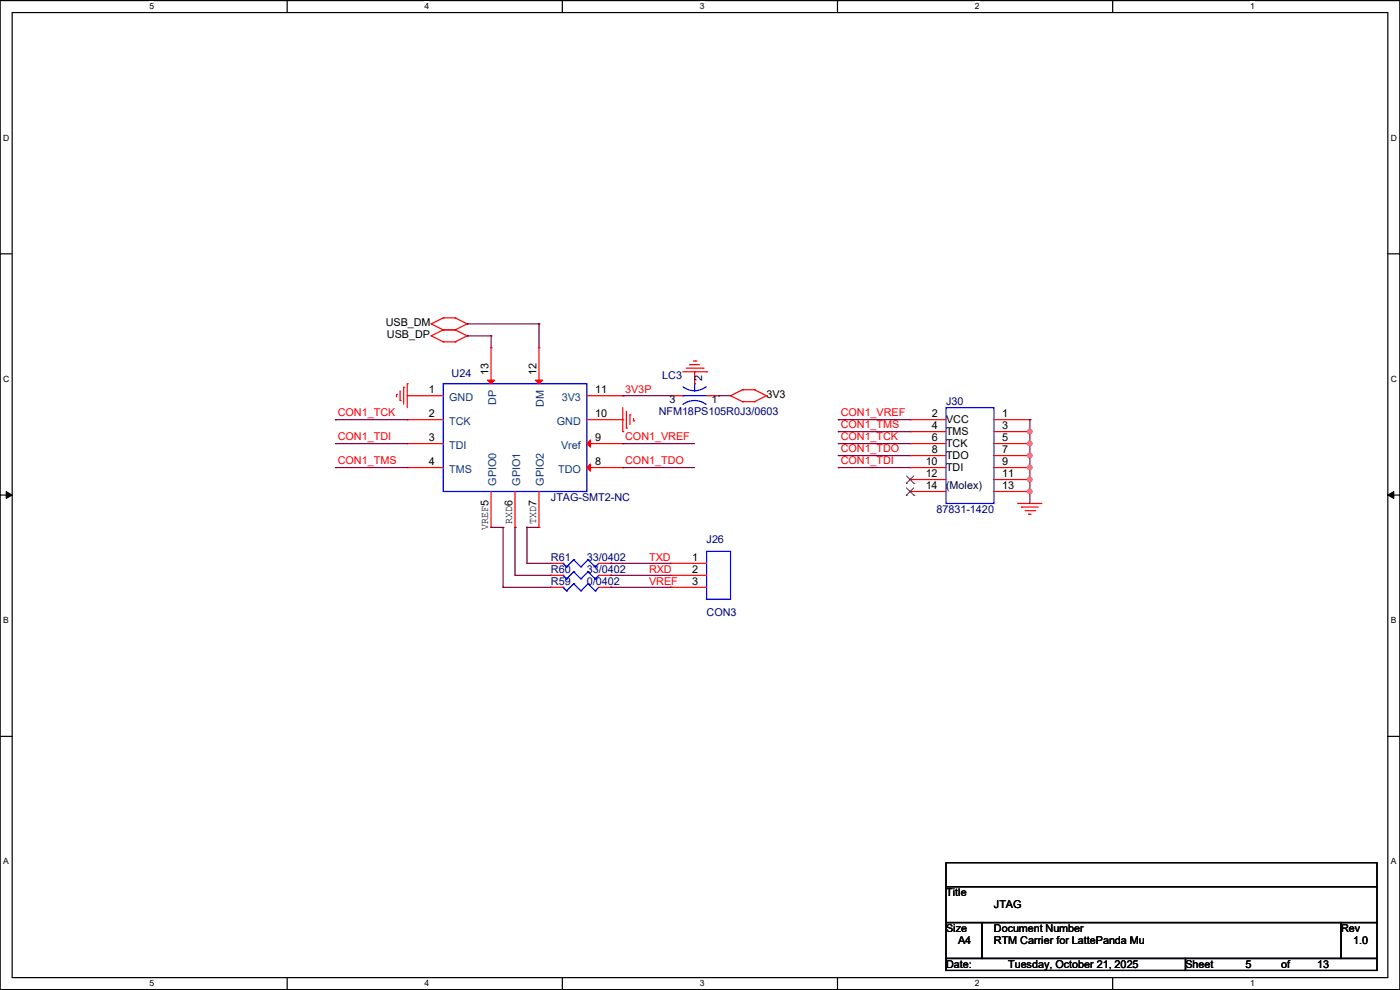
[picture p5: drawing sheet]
<svg xmlns="http://www.w3.org/2000/svg" width="297mm" height="210mm" viewBox="0 0 297 210" stroke-linecap="round" stroke-linejoin="round" font-family="sans-serif">
<path d="M0 .1h297v209.8h-297zM2.6 2.7h291.8v204.7h-291.8z" fill="none" stroke="#000" stroke-width=".25"/>
<g fill="#fff">
<path d="M31.7 .4h1v2h-1z"/>
<path d="M31.7 207.6h1v2h-1z"/>
</g>
<path d="M60.9 .1v2.6M60.9 207.4v2.5" fill="none" stroke="#000" stroke-width=".25"/>
<g fill="#fff">
<path d="M90.1 .4h1v2h-1z"/>
<path d="M90.1 207.6h1v2h-1z"/>
</g>
<path d="M119.3 .1v2.6M119.3 207.4v2.5" fill="none" stroke="#000" stroke-width=".25"/>
<g fill="#fff">
<path d="M148.5 .4h.9v2h-.9z"/>
<path d="M148.5 207.6h.9v2h-.9z"/>
</g>
<path d="M177.7 .1v2.6M177.7 207.4v2.5" fill="none" stroke="#000" stroke-width=".25"/>
<g fill="#fff">
<path d="M206.8 .4h1v2h-1z"/>
<path d="M206.8 207.6h1v2h-1z"/>
</g>
<path d="M236.1 .1v2.6M236.1 207.4v2.5" fill="none" stroke="#000" stroke-width=".25"/>
<g fill="#fff">
<path d="M265.2 .4h1v2h-1z"/>
<path d="M265.2 207.6h1v2h-1z"/>
<path d="M.7 28.2h1.2v2h-1.2z"/>
<path d="M295.1 28.2h1.2v2h-1.2z"/>
<path d="M.7 79.4h1.2v2h-1.2z"/>
<path d="M295.1 79.4h1.2v2h-1.2z"/>
</g>
<path d="M0 53.8h2.6M294.4 53.8h2.6" fill="none" stroke="#000" stroke-width=".25"/>
<g fill="#fff">
<path d="M.7 130.6h1.2v2h-1.2z"/>
<path d="M295.1 130.6h1.1v2h-1.1z"/>
</g>
<path d="M0 105h2.6M294.4 105h2.6" fill="none" stroke="#000" stroke-width=".25"/>
<path d="M1.3 104.3l1.3 .7-1.3 .7zM294.4 105l1.3-.7v1.4z" fill="#000" stroke="#000" stroke-width=".21"/>
<g fill="#fff">
<path d="M.7 181.8h1.2v2h-1.2z"/>
<path d="M295.1 181.8h1.1v2h-1.1z"/>
</g>
<path d="M0 156.2h2.6M294.4 156.2h2.6M200.7 183h91.4v5.1h-91.4zM200.7 188.1h91.4v7.6h-91.4zM200.7 195.7h7.6v7.6h-7.6zM208.3 195.7h76.2v7.6h-76.2zM284.5 195.7h7.6v7.6h-7.6zM200.7 203.3h50.8v2.6h-50.8zM251.5 203.3h40.6v2.6h-40.6z" fill="none" stroke="#000" stroke-width=".25"/>
<g fill="none" stroke="#f00" stroke-width=".25">
<path d="M91.5 71.2h.1M91.5 68.7h.1M91.5 71.2l2.5 1.3M91.5 68.7l2.5 1.3M94 72.5h.1M94 70h.1M94 67.4h.1M94 72.5h2.6M94 70h2.6M94 70l-2.5 1.2M94 67.4h2.6M94 67.4l-2.5 1.3"/>
<path d="M96.6 72.5h.1M96.6 70h.1M96.6 67.4h.1M96.6 70l2.5 1.2M96.6 67.4l2.5 1.3M99.1 71.2h.1M99.1 68.7h.1M99.1 71.2l-2.5 1.3M99.1 68.7l-2.5 1.3M104.2 73.8h.1M104.2 73.8v7.6M114.3 73.8h.1"/>
<path d="M114.3 73.8v7.6M144.8 78.9h5.1M145.6 78.1h3.5M146.3 77.3h.1M146.3 77.3h2.1M147.1 76.6h.5M147.4 78.9h.1M147.4 78.9v2.5M147.6 76.6h.1M149.1 78.1h.1M149.9 78.9h.1M84.1 83.7h.1"/>
<path d="M84.1 83.7v.5M84.9 85h.1M84.9 82.9v2.1M85.6 82.2h.1M85.6 82.2v3.5M86.4 81.4h.1M86.4 83.9h.1M86.4 89h.1M86.4 94.1h.1M86.4 99.2h.1M86.4 81.4v5.1M86.4 83.9h7.6"/>
<path d="M86.4 89h7.6M86.4 94.1h7.6M86.4 99.2h7.6M124.5 83.9h7.6M124.5 89h7.6M124.5 94.1h7.6M124.5 99.2h7.6M132.1 91.6h.1M132.1 99.2h.1M132.1 94.1h.1M132.1 89h.1M132.1 83.9h.1"/>
<path d="M132.1 86.5v5.1M132.9 90.8h.1M132.9 87.2v3.6M133.6 88h.1M133.6 88v2M134.4 89.3h.1M134.4 88.8v.5M142.3 83.9h.1M142.3 83.9h2.5M149.9 83.9h2.5M152.4 83.9h.1M155 83.9h.1"/>
<path d="M155 83.9l2.5 1.3M157.5 85.2h.1M157.5 82.7h.1M157.5 85.2h2.6M157.5 82.7l-2.5 1.2M157.5 82.7h2.6M160.1 85.2h.1M160.1 82.7h.1M160.1 82.7l2.5 1.2M162.6 83.9h.1M162.6 83.9l-2.5 1.3M193.1 89h.1"/>
<path d="M193.1 91.6h.1M193.1 94.1h.1M193.1 96.6h.1M193.1 99.2h.1M193.1 89h7.6M193.1 91.6h7.6M193.1 94.1h7.6M193.1 96.6h7.6M193.1 99.2h7.6M210.9 89h7.6M210.9 91.6h7.6M210.9 94.1h7.6"/>
<path d="M210.9 96.6h7.6M210.9 99.2h7.6M218.5 89h.1M218.5 91.6h.1M218.5 94.1h.1M218.5 96.6h.1M218.5 99.2h.1M104.2 111.9h.1M104.2 104.3v7.6M109.3 111.9h.1M109.3 104.3v7.6M114.3 111.9h.1"/>
<path d="M114.3 104.3v7.6M116.9 119.5h.1M116.9 119.5h2.5M127 119.5h2.6M129.6 119.5h.1M142.3 119.5h.1M142.3 119.5h7.6M193.1 101.7h.1M193.1 104.3h.1M193.1 101.7h7.6M193.1 104.3h7.6M210.9 101.7h7.6"/>
<path d="M210.9 104.3h7.6M215.9 106.8h.1M215.9 106.8h5.1M216.7 107.6h.1M216.7 107.6h3.6M217.5 108.3h2M218.2 109.1h.1M218.2 109.1h.5M218.5 101.7h.1M218.5 104.3h.1M219.5 108.3h.1M116.9 124.6h.1"/>
<path d="M116.9 122h.1M116.9 124.6h2.5M116.9 122h2.5M127 124.6h2.6M127 122h2.6M129.6 124.6h.1M129.6 122h.1M142.3 122h.1M142.3 124.6h.1M142.3 124.6h7.6M142.3 122h7.6"/>
</g>
<g fill="none" stroke="#00f" stroke-width=".25">
<path d="M94 81.4h30.5v22.9h-30.5zM144.8 83.9h.1M144.8 83.9h5.1M144.9 85.8l1.4-.7 1.1-.1 1.5 .3 .9 .5M147.4 81.4h.1M147.4 81.4v1.5M149.8 82l-.9 .6-1.5 .3-1.1-.1-1.4-.7M200.7 86.5h10.2v20.3h-10.2zM119.4 119.5h.1M119.4 119.5l.8 .8M121.7 118.7h.1M121.7 118.7l1.5 1.6"/>
<path d="M121.7 118.7l-1.5 1.6M124.8 118.7h.1M124.8 118.7l1.5 1.6M124.8 118.7l-1.6 1.6M127 119.5l-.7 .8M149.9 117h5.1v10.1h-5.1zM119.4 124.6h.1M119.4 122h.1M119.4 124.6l.8 .7M119.4 122l.8 .8M120.2 125.3h.1M120.2 122.8h.1"/>
<path d="M120.2 120.3h.1M121.7 123.8h.1M121.7 121.3h.1M121.7 123.8l1.5 1.5M121.7 123.8l-1.5 1.5M121.7 121.3l1.5 1.5M121.7 121.3l-1.5 1.5M123.2 125.3h.1M123.2 122.8h.1M123.2 120.3h.1M124.8 123.8h.1M124.8 121.3h.1"/>
<path d="M124.8 123.8l1.5 1.5M124.8 123.8l-1.6 1.5M124.8 121.3l1.5 1.5M124.8 121.3l-1.6 1.5M126.3 125.3h.1M126.3 122.8h.1M126.3 120.3h.1M127 124.6l-.7 .7M127 122l-.7 .8"/>
</g>
<path d="M192.3 102.5h.1M192.3 105.1h.1M192.3 101l1.6 1.5M192.3 103.5l1.6 1.6M193.8 101l-1.5 1.5M193.8 103.5l-1.5 1.6M193.9 102.5h.1M193.9 105.1h.1" fill="none" stroke="#804000" stroke-width=".21"/>
<g fill="#f00" stroke="#f00" stroke-width=".25">
<path d="M124.5 99.2l.8-.8v1.5z"/>
<path d="M124.5 94.1l.8-.8v1.6z"/>
<path d="M113.6 80.6h1.5l-.8 .8z"/>
<path d="M103.4 80.6h1.5l-.7 .8z"/>
</g>
<g fill="none" stroke="#800040" stroke-width=".25">
<path d="M99.1 71.2h.1M99.1 68.7h.1M99.1 71.2h5.1M99.1 68.7h15.2M104.2 71.2h.1M104.2 71.2v2.6M114.3 68.7h.1M114.3 68.7v5.1M71.2 94.1h.1M71.2 89h.1M71.2 99.2h.1M71.2 89h15.2"/>
<path d="M71.2 94.1h15.2M71.2 99.2h15.2M132.1 99.2h.1M132.1 94.1h.1M132.1 83.9h.1M132.1 94.1h15.3M132.1 99.2h15.3M132.1 83.9h10.2M152.4 83.9h.1M152.4 83.9h2.6M177.8 89h.1M177.8 94.1h.1"/>
<path d="M177.8 96.6h.1M177.8 99.2h.1M177.8 91.6h.1M177.8 89h15.3M177.8 94.1h15.3M177.8 96.6h15.3M177.8 99.2h15.3M177.8 91.6h15.3M218.5 89h.1M218.5 91.6h.1M218.5 94.1h.1M218.5 96.6h.1"/>
<path d="M218.5 99.2h.1M218.5 89v17.8M104.2 111.9h.1M104.2 111.9h2.5M106.7 111.9h.1M106.7 111.9v12.7M109.3 111.9h.1M109.3 111.9v10.1M111.8 119.5h.1M111.8 111.9h.1M111.8 119.5h5.1M111.8 111.9h2.5"/>
<path d="M111.8 111.9v7.6M129.6 119.5h.1M129.6 119.5h12.7M218.5 101.7h.1M218.5 104.3h.1M106.7 124.6h.1M106.7 124.6h10.2M109.3 122h.1M109.3 122h7.6M129.6 124.6h.1M129.6 122h.1M129.6 124.6h12.7"/>
<path d="M129.6 122h12.7"/>
</g>
<g fill="#f0f" stroke="#f0f" stroke-width=".25">
<circle cx="218.5" cy="91.5" r=".49"/>
<circle cx="218.5" cy="96.6" r=".49"/>
<circle cx="218.5" cy="94.1" r=".49"/>
<circle cx="218.5" cy="101.7" r=".49"/>
<circle cx="218.5" cy="99.2" r=".49"/>
<circle cx="218.5" cy="104.2" r=".49"/>
</g>
<g font-size="2.3">
<text x="81.8" y="69.3">USB_DM</text>
<text x="82.1" y="71.8">USB_DP</text>
<text x="91" y="83.4">1</text>
<text x="103.6" y="79.6" transform="rotate(-90 103.6 79.6)">13</text>
<text x="113.8" y="79.6" transform="rotate(-90 113.8 79.6)">12</text>
<text x="126.3" y="83.4">11</text>
<text x="91" y="88.5">2</text>
<text x="126.3" y="88.5">10</text>
<text x="162.6" y="84.5">3V3</text>
<text x="197.7" y="88.5">2</text>
<text x="200.7" y="89.8">VCC</text>
<text x="212.6" y="88.5">1</text>
<text x="91" y="93.6">3</text>
<text x="126.3" y="93.6">9</text>
<text x="197.7" y="91">4</text>
<text x="197.7" y="93.6">6</text>
<text x="200.7" y="92.4">TMS</text>
<text x="200.7" y="94.9">TCK</text>
<text x="212.6" y="91">3</text>
<text x="212.6" y="93.6">5</text>
<text x="91" y="98.6">4</text>
<text x="126.3" y="98.6">8</text>
<text x="196.4" y="98.6">10</text>
<text x="196.4" y="101.2">12</text>
<text x="197.7" y="96.1">8</text>
<text x="200.7" y="100">TDI</text>
<text x="200.7" y="97.5">TDO</text>
<text x="212.6" y="96.1">7</text>
<text x="212.6" y="98.6">9</text>
<text x="212.6" y="101.2">11</text>
<text x="196.4" y="103.7">14</text>
<text x="212.6" y="103.7">13</text>
<text x="103.6" y="112.4" transform="rotate(-90 103.6 112.4)">VREF5</text>
<text x="108.7" y="111.1" transform="rotate(-90 108.7 111.1)">RXD6</text>
<text x="113.7" y="111.1" transform="rotate(-90 113.7 111.1)">TXD7</text>
<text x="146.9" y="119">1</text>
<text x="146.9" y="121.5">2</text>
<text x="146.9" y="124">3</text>
<text x="200.7" y="190.2">Title</text>
<text x="200.7" y="197.8">Size</text>
<text x="210.9" y="197.8">Document Number</text>
<text x="210.9" y="192.7">JTAG</text>
<text x="284.5" y="197.8">Rev</text>
<text x="203.2" y="200.3">A4</text>
<text x="210.9" y="200.3">RTM Carrier for LattePanda Mu</text>
<text x="287.1" y="200.3">1.0</text>
<text x="200.7" y="205.4">Date:</text>
<text x="213.9" y="205.4">Tuesday, October 21, 2025</text>
<text x="251.5" y="205.4">Sheet</text>
<text x="264.2" y="205.4">5</text>
<text x="271.8" y="205.4">of</text>
<text x="279.4" y="205.4">13</text>
</g>
<g font-size="2.3" fill="#000080">
<text x="95.8" y="79.9">U24</text>
<text x="140.5" y="80.4">LC3</text>
<text x="139.7" y="88.1">NFM18PS105R0J3/0603</text>
<text x="200.7" y="86">J30</text>
<text x="116.9" y="106.3">JTAG-SMT2-NC</text>
<text x="198.7" y="108.9">87831-1420</text>
<text x="116.9" y="119">R61</text>
<text x="124.5" y="119">33/0402</text>
<text x="149.9" y="115.2">J26</text>
<text x="116.9" y="124.1">R59</text>
<text x="116.9" y="121.6">R60</text>
<text x="124.5" y="124.1">0/0402</text>
<text x="124.5" y="121.6">33/0402</text>
<text x="149.9" y="130.7">CON3</text>
</g>
<g font-size="2.3" fill="#f00">
<text x="132.6" y="83.4">3V3P</text>
<text x="71.7" y="88.3">CON1_TCK</text>
<text x="178.4" y="88.3">CON1_VREF</text>
<text x="71.7" y="93.4">CON1_TDI</text>
<text x="132.6" y="93.4">CON1_VREF</text>
<text x="178.4" y="93.4">CON1_TCK</text>
<text x="178.4" y="95.9">CON1_TDO</text>
<text x="178.4" y="90.8">CON1_TMS</text>
<text x="71.7" y="98.5">CON1_TMS</text>
<text x="132.6" y="98.5">CON1_TDO</text>
<text x="178.4" y="98.5">CON1_TDI</text>
<text x="137.7" y="119">TXD</text>
<text x="137.7" y="124.1">VREF</text>
<text x="137.7" y="121.5">RXD</text>
</g>
<g font-size="2.3" fill="#000040">
<text x="149" y="80.9" transform="rotate(-90 149 80.9)">2</text>
<text x="142" y="85.5">3</text>
<text x="150.9" y="85.5">1</text>
<text x="200.7" y="103.8">(Molex)</text>
</g>
<g font-size="2.3" fill="#004080">
<text x="95.3" y="85">GND</text>
<text x="105.2" y="85.9" transform="rotate(-90 105.2 85.9)">DP</text>
<text x="115.4" y="86.2" transform="rotate(-90 115.4 86.2)">DM</text>
<text x="119.2" y="85">3V3</text>
<text x="95.3" y="90.1">TCK</text>
<text x="95.3" y="95.2">TDI</text>
<text x="118.2" y="90.1">GND</text>
<text x="119" y="95.2">Vref</text>
<text x="95.3" y="100.2">TMS</text>
<text x="118.4" y="100.2">TDO</text>
<text x="105.2" y="103" transform="rotate(-90 105.2 103)">GPIO0</text>
<text x="110.3" y="103" transform="rotate(-90 110.3 103)">GPIO1</text>
<text x="115.4" y="103" transform="rotate(-90 115.4 103)">GPIO2</text>
</g>
<g font-size="1.8">
<text x="31.7" y="2">5</text>
<text x="90.1" y="2">4</text>
<text x="148.5" y="2">3</text>
<text x="206.8" y="2">2</text>
<text x="265.2" y="2">1</text>
<text x=".7" y="29.8">D</text>
<text x="295.1" y="29.8">D</text>
<text x=".7" y="81">C</text>
<text x="295.1" y="81">C</text>
<text x=".7" y="132.2">B</text>
<text x="295.1" y="132.2">B</text>
<text x=".7" y="183.4">A</text>
<text x="295.1" y="183.4">A</text>
<text x="31.7" y="209.3">5</text>
<text x="90.1" y="209.3">4</text>
<text x="148.5" y="209.3">3</text>
<text x="206.8" y="209.3">2</text>
<text x="265.2" y="209.3">1</text>
</g>
</svg>
